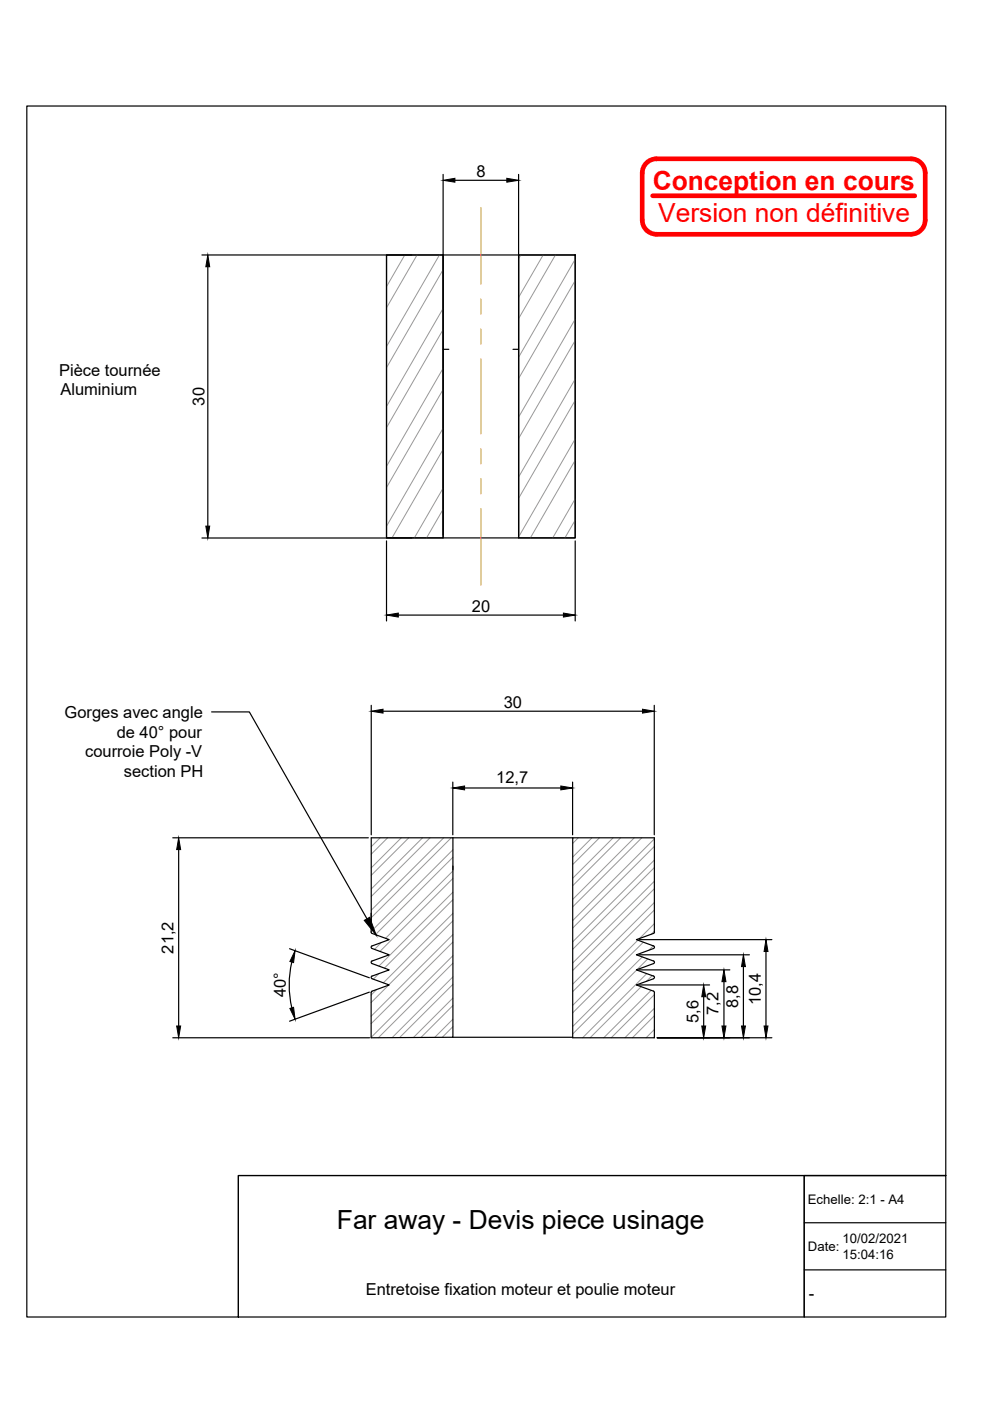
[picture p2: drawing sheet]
<svg xmlns="http://www.w3.org/2000/svg" width="210mm" height="297mm" viewBox="0 0 210 297" stroke-linecap="round" stroke-linejoin="round" font-family="sans-serif">
<!-- layer: 0 -->
<g fill="none" stroke="#000" stroke-width=".25">
<path d="M94 37v76.4M96.4 38.2h11.1M110 37v76.4M42.8 54.1h44.5M44.1 56.6v54.9M82 54.1h12v59.9h-12zM94 54.1h16M110 54.1h12v59.9h-12zM94 74.1h1.2M108.8 74.1h1.2M42.8 114.1h44.5M82 114.7v17"/>
<path d="M94 114h16M122 114.7v17M84.4 130.4h35.1M44.9 150.9h8l24.9 43.9M78.7 149.5v27.5M81.2 150.8h55M138.7 149.5v27.5M36.6 177.6h41.5M96 165.8v11.2M96 177.6v42.3l-17.3 .1v-9.6l.2-.3M98.5 167.1h20.4M121.4 165.8v11.2"/>
<path d="M121.4 177.6h-42.7v20M37.9 180.1v37.4M78.7 197.6l.2 .3M78.9 197.9l3.6 1.3-3.6 1.4M96 183.6v.8M135.5 199.2h28.2M138.7 197.6v-20h-17.3v42.4h17.3v-9.6M138.8 197.6l-.2 .3-3.7 1.3 3.6 1.4M61.4 201.1l16.9 6.2M61.9 204a21.2 21.2 0 0 0 0 9.7M78.3 210.4l-16.9 6.1M78.9 200.5l-.2 .3 .2 .3"/>
<path d="M78.9 203.7l-.2 .3 .2 .3M78.9 206.9l-.2 .3 .2 .3M78.9 201.1l3.6 1.3-3.6 1.4M78.9 204.3l3.6 1.3-3.6 1.3M78.9 207.5l3.6 1.3-3.6 1.3M96 219.9h25.4M135.5 208.8h14.9M135.5 205.6h19.2M135.5 202.4h23.4M138.6 200.5l.2 .3-.2 .3-3.7 1.3 3.6 1.4M138.6 203.7l.2 .3-.2 .3-3.7 1.3 3.8 1.4-.1 .5-3.7 1.3 3.6 1.3M138.6 210.1l.2 .3"/>
<path d="M149.2 211.3v6.2M153.5 208.1v9.4M157.6 204.9v12.6M162.4 201.7v15.8M36.6 220h41.8M139.4 220h24.3"/>
</g>
<!-- layer: 03 Hachures -->
<g fill="none" stroke="#989898" stroke-width=".21">
<path d="M85.8 54.1l-3.8 6.7M88.4 54.1l-6.4 11.2M93.2 54.1l-11.2 19.4M94 57.2l-12 20.8M110.4 54.1l-.4 .8M115.2 54.1l-5.2 9M117.8 54.1l-7.8 13.5M122 59.5l-12 20.8M122 55l-12 20.8M94 69.9l-12 20.8M94 65.4l-12 20.8M94 78.1l-12 20.8"/>
<path d="M122 72.2l-12 20.8M122 67.7l-12 20.8M94 82.6l-12 20.8M94 95.3l-10.9 18.7M94 90.8l-12 20.8M122 84.9l-12 20.8M122 97.6l-9.5 16.4M122 80.4l-12 20.8M122 93.1l-12 20.8M94 108l-3.6 6M94 103.5l-6.1 10.5M122 110.3l-2.2 3.7"/>
<path d="M122 105.8l-4.8 8.2M80.6 177.6l-1.9 1.9M82.2 177.6l-3.5 3.5M85.1 177.6l-6.4 6.4M86.7 177.6l-8 8M89.6 177.6l-10.9 10.9M91.2 177.6l-12.5 12.5M94.1 177.6l-15.4 15.4M95.7 177.6l-17 17M122.6 177.6l-1.2 1.2M125.5 177.6l-4.1 4.1M127.1 177.6l-5.7 5.7"/>
<path d="M130 177.6l-8.6 8.6M131.6 177.6l-10.2 10.2M134.5 177.6l-13.1 13.1M136.1 177.6l-14.7 14.7M138.7 179.5l-17.3 17.3M138.7 177.9l-17.3 17.3M80.8 199.8l-1.4 1.5M96 181.8l-16.4 16.4M96 186.2l-15.4 15.5M96 190.8l-14.5 14.5M96 195.2l-13.6 13.6M96 199.7l-17.3 17.3"/>
<path d="M96 180.2l-17.3 17.3M96 184.7l-14.3 14.2M96 189.2l-15.7 15.6M96 193.7l-14.7 14.7M96 198.1l-17.3 17.4M135.2 199.3l-13.8 13.8M136.4 199.8l-15 14.9M138.7 183.9l-17.3 17.4M138.7 188.4l-17.3 17.4M138.7 192.9l-17.3 17.3M138.7 197.4l-.6 .7M138.7 182.4l-17.3 17.3"/>
<path d="M138.7 186.8l-17.3 17.4M138.7 191.3l-17.3 17.4M138.7 195.8l-3.1 3.2M79.9 209.8l-1.2 1.2M80.3 206.4l-1.1 1.2M82.4 208.9l-3.7 3.7M96 204.2l-15.8 15.8M96 208.7l-11.3 11.3M96 213.2l-6.7 6.8M96 217.7l-2.2 2.2M96 202.6l-17.3 17.3M96 207.1l-12.9 12.9"/>
<path d="M96 211.6l-8.4 8.4M96 216.1l-3.8 3.8M135 205.7l-13.6 13.5M135.9 209.2l-10.8 10.8M136.2 202.9l-14.8 14.7M137.1 206.4l-13.6 13.6M137.3 203.3l-2.2 2.3M138.1 210l-10.1 10M138.3 206.9l-1.2 1.1M138.5 200.5l-.9 .9M138.7 210.9l-9.1 9.1M138.7 215.4l-4.6 4.6"/>
<path d="M138.7 219.9l-.1 .1M138.7 213.8l-6.2 6.2M138.7 218.3l-1.7 1.7"/>
</g>
<!-- layer: 01 Element de construction -->
<path d="M102 44v16.2M102 63.4v3.2M102 69.8v3.1M102 76.1v15.9M102 95.2v3.1M102 101.5v3.2M102 107.9v16.2" fill="none" stroke="#ffbf00" stroke-width=".25"/>
<!-- layer: 99 Cartouche -->
<path d="M5.7 22.5h194.8v226.7h-150v30h-44.8zM50.5 249.2h150v30h-150zM170.5 249.2v30v-30h30M170.5 259.2h30M170.5 269.2h30" fill="none" stroke="#000" stroke-width=".25"/>
<path d="M139.2 33.7h54a2.99 2.99 0 0 1 3 3v10M139.2 33.7a2.99 2.99 0 0 0-3 3v10M136.2 46.7a2.99 2.99 0 0 0 3 3M138.4 41.5h55.5M196.2 46.7a2.99 2.99 0 0 1-3 3h-54" fill="none" stroke="#f00" stroke-width=".99"/>
<!-- layer: 0 -->
<g fill="#000" stroke="#000" stroke-width=".21">
<path d="M94 38.2l2.4-.4v.8zM107.5 37.8l2.5 .4-2.5 .4zM44.1 54.1l.4 2.5h-.9zM43.6 111.5h.9l-.4 2.6zM82 130.4l2.4-.4v.8zM119.5 130l2.5 .4-2.5 .4zM78.7 150.8l2.5-.4v.8zM136.2 150.4l2.5 .4-2.5 .4zM96 167.1l2.5-.5v.9zM118.9 166.6l2.5 .5-2.5 .4zM37.9 177.6l.4 2.5h-.8zM77.2 195.1l1.2-.6 1.4 3.8z"/>
<path d="M37.5 217.5h.8l-.4 2.5zM62.6 201.6l-.4 2.5-.7-.2zM61.5 213.8l.7-.2 .4 2.5zM148.8 217.5h.8l-.4 2.5zM149.2 208.8l.4 2.5h-.8zM153.1 217.5h.8l-.4 2.5zM153.5 205.6l.4 2.5h-.8zM157.2 217.5h.8l-.4 2.5zM157.6 202.4l.4 2.5h-.8zM162 217.5h.8l-.4 2.5zM162.4 199.2l.4 2.5h-.8z"/>
</g>
<g font-size="5.6" fill="#f00">
<text x="138.4" y="40.3">Conception en cours</text>
<text x="139.5" y="47.1">Version non définitive</text>
</g>
<text font-size="5.6" x="71.4" y="260.6">Far away - Devis piece usinage</text>
<g font-size="3.5">
<text x="101" y="37.5">8</text>
<text x="12.5" y="79.7">Pièce tournée</text>
<text x="12.8" y="83.8">Aluminium</text>
<text x="43.4" y="86" transform="rotate(-90 43.4 86)">30</text>
<text x="100" y="129.7">20</text>
<text x="13.7" y="152.2">Gorges avec angle</text>
<text x="106.8" y="150.1">30</text>
<text x="18" y="160.5">courroie Poly -V</text>
<text x="24.7" y="156.4">de 40° pour</text>
<text x="26.3" y="164.7">section PH</text>
<text x="105.2" y="165.9">12,7</text>
<text x="36.8" y="202.2" transform="rotate(-90 36.8 202.2)">21,2</text>
<text x="60.6" y="211.4" transform="rotate(-90 60.6 211.4)">40°</text>
<text x="152.4" y="215.2" transform="rotate(-90 152.4 215.2)">7,2</text>
<text x="156.5" y="213.7" transform="rotate(-90 156.5 213.7)">8,8</text>
<text x="161.3" y="213.1" transform="rotate(-90 161.3 213.1)">10,4</text>
<text x="148.1" y="216.9" transform="rotate(-90 148.1 216.9)">5,6</text>
<text x="77.5" y="274.7">Entretoise fixation moteur et poulie moteur</text>
<text x="171.5" y="275.5">-</text>
</g>
<g font-size="2.8">
<text x="171.3" y="255.2">Echelle: 2:1 - A4</text>
<text x="178.6" y="263.6">10/02/2021</text>
<text x="171.3" y="265.2">Date:</text>
<text x="178.6" y="266.9">15:04:16</text>
</g>
</svg>
